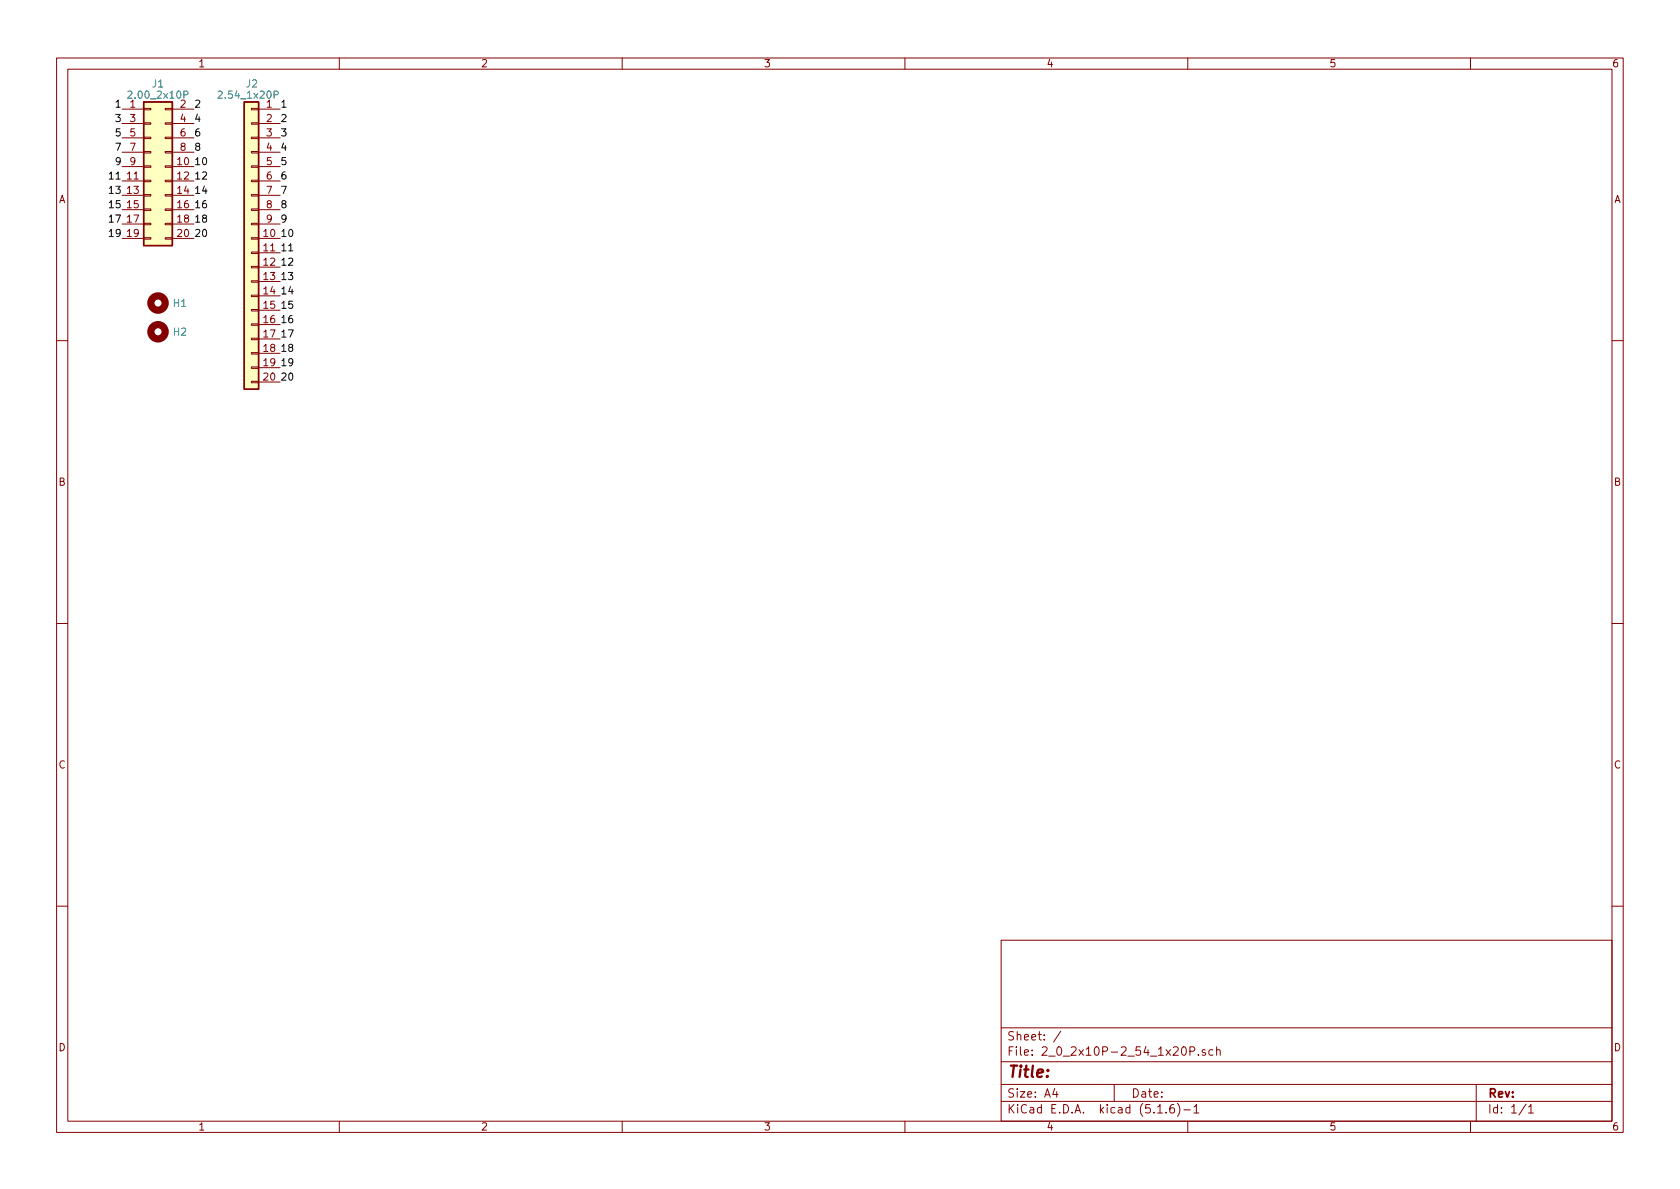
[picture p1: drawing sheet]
<svg xmlns="http://www.w3.org/2000/svg" width="297mm" height="210mm" viewBox="0 0 297 210" stroke-linecap="round" stroke-linejoin="round" font-family="sans-serif">
<g fill="none" stroke="#840000" stroke-width=".18">
<path d="M10 10.3h277v189.9h-277zM12 12.2h273v186.1h-273zM21.6 19.3h3.8M25.4 19.2h1.3v.2h-1.3zM29.2 19.2h1.3v.2h-1.3zM30.5 19.3h3.8M44.4 19.2h1.3v.2h-1.3zM45.7 19.3h3.8M60 10.3v1.9M110 10.3v1.9M160 10.3v1.9M210 10.3v1.9"/>
<path d="M260 10.3v1.9M21.6 29.5h3.8M21.6 32h3.8M21.6 34.5h3.8M21.6 37.1h3.8M21.6 39.6h3.8M21.6 21.8h3.8M21.6 24.4h3.8M21.6 26.9h3.8M25.4 34.4h1.3v.3h-1.3zM25.4 37h1.3v.2h-1.3zM25.4 39.5h1.3v.2h-1.3z"/>
<path d="M25.4 31.9h1.3v.2h-1.3zM25.4 26.8h1.3v.2h-1.3zM25.4 24.3h1.3v.2h-1.3zM25.4 21.7h1.3v.3h-1.3zM25.4 29.3h1.3v.3h-1.3zM29.2 34.4h1.3v.3h-1.3zM29.2 37h1.3v.2h-1.3zM29.2 39.5h1.3v.2h-1.3zM29.2 31.9h1.3v.2h-1.3zM29.2 26.8h1.3v.2h-1.3zM29.2 24.3h1.3v.2h-1.3zM29.2 21.7h1.3v.3h-1.3z"/>
<path d="M29.2 29.3h1.3v.3h-1.3zM30.5 29.5h3.8M30.5 32h3.8M30.5 34.5h3.8M30.5 37.1h3.8M30.5 39.6h3.8M30.5 21.8h3.8M30.5 24.4h3.8M30.5 26.9h3.8M44.4 39.5h1.3v.2h-1.3zM44.4 37h1.3v.2h-1.3zM44.4 34.4h1.3v.3h-1.3z"/>
<path d="M44.4 31.9h1.3v.2h-1.3zM44.4 29.3h1.3v.3h-1.3zM44.4 26.8h1.3v.2h-1.3zM44.4 24.3h1.3v.2h-1.3zM44.4 21.7h1.3v.3h-1.3zM45.7 29.5h3.8M45.7 32h3.8M45.7 34.5h3.8M45.7 37.1h3.8M45.7 39.6h3.8M45.7 21.8h3.8M45.7 24.4h3.8"/>
<path d="M45.7 26.9h3.8M21.6 42.2h3.8M25.4 42h1.3v.3h-1.3zM29.2 42h1.3v.3h-1.3zM30.5 42.2h3.8M44.4 47.1h1.3v.3h-1.3zM44.4 49.7h1.3v.2h-1.3zM44.4 52.2h1.3v.2h-1.3zM44.4 54.7h1.3v.3h-1.3zM44.4 57.3h1.3v.2h-1.3zM44.4 59.8h1.3v.3h-1.3zM44.4 44.6h1.3v.2h-1.3z"/>
<path d="M44.4 42h1.3v.3h-1.3zM45.7 42.2h3.8M45.7 44.7h3.8M45.7 47.2h3.8M45.7 49.8h3.8M45.7 52.3h3.8M45.7 54.9h3.8M45.7 57.4h3.8M45.7 59.9h3.8M10 60.2h2M44.4 62.4h1.3v.2h-1.3zM44.4 64.9h1.3v.2h-1.3z"/>
<path d="M44.4 67.4h1.3v.3h-1.3zM45.7 62.5h3.8M45.7 65h3.8M45.7 67.6h3.8M285 60.2h2M10 110.3h2M285 110.3h2M10 160.2h2M177 166.3h108v32h-108zM285 160.2h2M60 198.3v1.9M110 198.3v1.9"/>
<path d="M160 198.3v1.9M177 194.8h108M177 191.8h108M177 187.8h108M177 181.8h108M186.5 192.5l-.4 1h1M186.8 193v1M187.6 182.3l-1.3 2M197 191.8v3M204.7 196.8h.8M206.2 196.7v.1M207.5 195.3a.59 .59 0 0 0-.7 .7v.5l.2 .2 .4 .1 .2-.1 .1-.5-.2-.2-.4-.1-.3 .3"/>
<path d="M208.2 195.1a1.71 1.71 0 0 1 0 2.3M209.3 196.3h1.2M210 198.3v1.9M210.4 185.9l.7-.1 .2-.2-.1-.3-.2-.2h-.6v1.5M211.1 195.8l.4-.5v1.5M211.1 196.8h.9M211.9 186.5v.1M213.1 185.7l-.3-.1-.3 .2 .1 .2 .5 .2v.3h-.6M214.5 185.7l-.5-.1-.3 .3 .1 .6 .2 .1 .5-.1M215.1 185.7l.2-.1 .4 .1v.9M215.1 185.1v1.5M260 198.3v1.9"/>
<path d="M261 191.8v6.5M269.8 195.2l-1.2 2M270.3 195.8l.4-.5v1.5M270.3 196.8h.8"/>
</g>
<g fill="#ffffc2" stroke="#ffffc2" stroke-width=".18">
<path d="M25.4 18h5.1v25.4h-5.1z"/>
<path d="M43.2 18h2.5v50.8h-2.5z"/>
</g>
<path d="M25.4 18h5.1v25.4h-5.1zM43.2 18h2.5v50.8h-2.5z" fill="none" stroke="#840000" stroke-width=".25"/>
<path d="M22.6 16.2l.5-.1 .2 .4-.7 .9h.7M32.5 16.8l.7-.1v-.5l-.2-.1h-.5v1.3M38.6 16.2l.4-.1 .3 .4-.8 .9h.8M48.5 16.8l.6-.1v-.5l-.1-.1h-.5v1.3" fill="none" stroke="#008484" stroke-width=".18"/>
<g fill="none" stroke="#840000" stroke-width="1.3">
<circle cx="27.9" cy="53.6" r="1.27"/>
<circle cx="27.9" cy="58.7" r="1.27"/>
</g>
<text font-size="2.8" fill="#840000" x="178" y="190.5">Title:</text>
<g font-size="2.1" fill="#840000">
<text x="178" y="184">Sheet: /</text>
<text x="178" y="186.7">File: 2_0_2x10P-2_54_1x20P.sch</text>
<text x="178" y="196.9">KiCad E.D.A. kicad (5.1.6)-1</text>
<text x="178" y="194.1">Size: A4</text>
<text x="200" y="194.1">Date:</text>
<text x="263" y="194.1">Rev:</text>
<text x="263" y="196.9">Id: 1/1</text>
</g>
<g font-size="1.8" fill="#840000">
<text x="35" y="11.9">1</text>
<text x="85" y="11.9">2</text>
<text x="135" y="11.9">3</text>
<text x="185" y="11.9">4</text>
<text x="235" y="11.9">5</text>
<text x="285" y="11.9">6</text>
<text x="23" y="21.6">3</text>
<text x="31.9" y="19">2</text>
<text x="31.9" y="21.6">4</text>
<text x="47.1" y="19">1</text>
<text x="47.1" y="21.6">2</text>
<text x="23" y="24.1">5</text>
<text x="23" y="26.7">7</text>
<text x="23" y="29.2">9</text>
<text x="31.4" y="29.2">10</text>
<text x="31.9" y="24.1">6</text>
<text x="31.9" y="26.7">8</text>
<text x="47.1" y="24.1">3</text>
<text x="47.1" y="26.7">4</text>
<text x="47.1" y="29.2">5</text>
<text x="10.4" y="35.9">A</text>
<text x="22.5" y="31.7">11</text>
<text x="22.5" y="34.3">13</text>
<text x="31.4" y="31.7">12</text>
<text x="31.4" y="34.3">14</text>
<text x="47.1" y="31.7">6</text>
<text x="47.1" y="34.3">7</text>
<text x="285.4" y="35.9">A</text>
<text x="22.5" y="36.8">15</text>
<text x="22.5" y="39.4">17</text>
<text x="22.5" y="41.9">19</text>
<text x="31.4" y="36.8">16</text>
<text x="31.4" y="39.4">18</text>
<text x="31.4" y="41.9">20</text>
<text x="46.7" y="41.9">10</text>
<text x="47.1" y="36.8">8</text>
<text x="47.1" y="39.4">9</text>
<text x="46.7" y="44.4">11</text>
<text x="46.7" y="47">12</text>
<text x="46.7" y="49.5">13</text>
<text x="46.7" y="52.1">14</text>
<text x="46.7" y="54.6">15</text>
<text x="46.7" y="57.1">16</text>
<text x="46.7" y="59.7">17</text>
<text x="46.7" y="62.2">18</text>
<text x="46.7" y="64.8">19</text>
<text x="46.7" y="67.3">20</text>
<text x="10.4" y="85.9">B</text>
<text x="285.4" y="85.9">B</text>
<text x="10.4" y="135.9">C</text>
<text x="285.4" y="135.9">C</text>
<text x="10.4" y="185.9">D</text>
<text x="285.4" y="185.9">D</text>
<text x="35" y="199.9">1</text>
<text x="85" y="199.9">2</text>
<text x="135" y="199.9">3</text>
<text x="185" y="199.9">4</text>
<text x="235" y="199.9">5</text>
<text x="285" y="199.9">6</text>
</g>
<g font-size="1.8" fill="#008484">
<text x="23.2" y="17.4">2.00_2x10P</text>
<text x="27" y="15.5">J1</text>
<text x="39.1" y="17.4">2.54_1x20P</text>
<text x="43.6" y="15.5">J2</text>
<text x="23" y="19">1</text>
<text x="30.7" y="54.3">H1</text>
<text x="30.7" y="59.4">H2</text>
</g>
<g font-size="1.8">
<text x="20.6" y="19">1</text>
<text x="20.6" y="21.6">3</text>
<text x="34.3" y="19">2</text>
<text x="34.3" y="21.6">4</text>
<text x="49.5" y="19">1</text>
<text x="49.5" y="21.6">2</text>
<text x="20.6" y="29.2">9</text>
<text x="20.6" y="26.7">7</text>
<text x="20.6" y="24.1">5</text>
<text x="34.3" y="29.2">10</text>
<text x="34.3" y="24.1">6</text>
<text x="34.3" y="26.7">8</text>
<text x="49.5" y="24.1">3</text>
<text x="49.5" y="29.2">5</text>
<text x="49.5" y="26.7">4</text>
<text x="19.6" y="31.7">11</text>
<text x="19.6" y="34.3">13</text>
<text x="34.3" y="31.7">12</text>
<text x="34.3" y="34.3">14</text>
<text x="49.5" y="31.7">6</text>
<text x="49.5" y="34.3">7</text>
<text x="19.6" y="41.9">19</text>
<text x="19.6" y="39.4">17</text>
<text x="19.6" y="36.8">15</text>
<text x="34.3" y="36.8">16</text>
<text x="34.3" y="39.4">18</text>
<text x="34.3" y="41.9">20</text>
<text x="49.5" y="36.8">8</text>
<text x="49.5" y="39.4">9</text>
<text x="49.5" y="41.9">10</text>
<text x="49.5" y="44.4">11</text>
<text x="49.5" y="47">12</text>
<text x="49.5" y="49.5">13</text>
<text x="49.5" y="52.1">14</text>
<text x="49.5" y="57.1">16</text>
<text x="49.5" y="54.6">15</text>
<text x="49.5" y="59.7">17</text>
<text x="49.5" y="62.2">18</text>
<text x="49.5" y="64.8">19</text>
<text x="49.5" y="67.3">20</text>
</g>
</svg>
